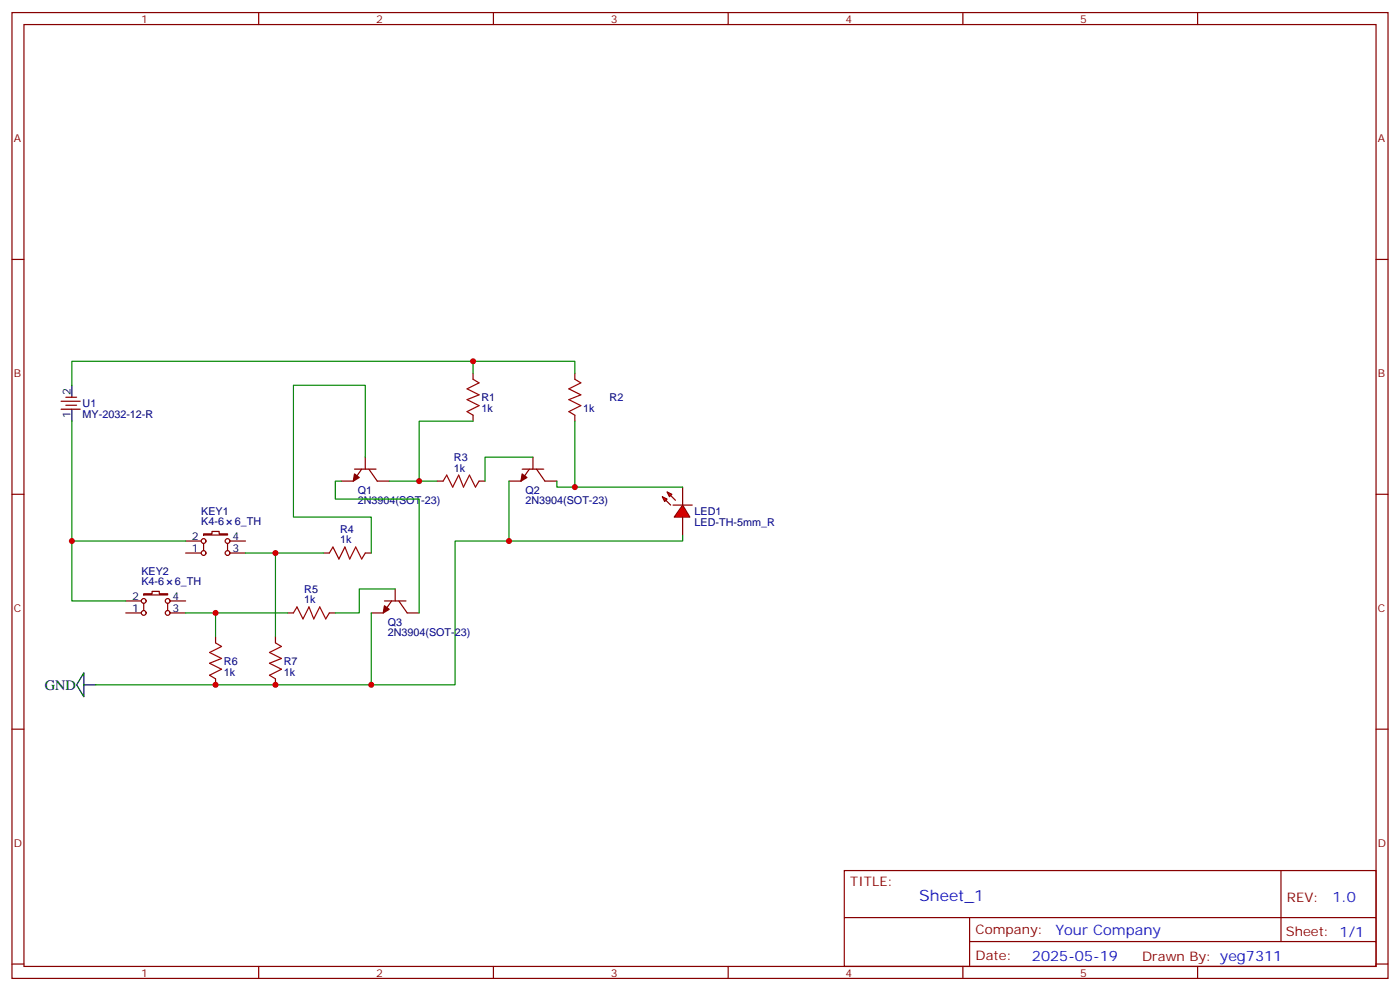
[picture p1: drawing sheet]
<svg xmlns="http://www.w3.org/2000/svg" width="412mm" height="292mm" viewBox="0 0 412 292" stroke-linecap="round" stroke-linejoin="round" font-family="sans-serif">
<g fill="none" stroke="#870000" stroke-width=".35">
<path d="M3.5 3.7h405.4v284.3h-405.4zM7.1 7.2h398.2v277.3h-398.2zM76.2 3.7v3.5M145.3 3.7v3.5M214.5 3.7v3.5M283.6 3.7v3.5M352.8 3.7v3.5M3.5 76.4h3.6M405.3 76.4h3.6M18 118.1h5.6M19.4 116.9h3.2M19.4 119.3h3.2"/>
<path d="M139.3 109.9v1.8M169.3 109.9v1.8M18 120.5h5.6M139.3 122.2v1.8M169.3 122.2v1.8M3.5 145.5h3.6M405.3 145.5h3.6M3.5 214.7h3.6M405.3 214.7h3.6M248.7 256.3h156.6v28.2h-156.6zM377.3 256.3v20.9M248.7 270.1h156.5"/>
<path d="M285.6 277.2h119.6M285.6 270.1v14.2M3.5 283.8h3.6M76.2 284.5v3.5M145.3 284.5v3.5M214.5 284.5v3.5M283.6 284.5v3.5M352.8 284.5v3.5M405.3 283.8h3.6"/>
</g>
<path d="M21.2 113.4v3.5M21.2 120.5v3.5" fill="none" stroke="#000" stroke-width=".35"/>
<path d="M139.3 111.7l1.8 1-3.5 1.8 3.5 1.7-3.5 1.5 3.5 1.7-3.5 1.8 1.7 1M169.3 111.7l1.8 1-3.5 1.8 3.5 1.7-3.5 1.5 3.5 1.7-3.5 1.8 1.7 1" fill="none" stroke="#a10000" stroke-width=".35"/>
<g fill="#f00" stroke="#870000" stroke-width=".35">
<path d="M201.1 148.7l2.1 3.5h-4.6z"/>
<path d="M198.3 148.7h5.6z"/>
</g>
<g fill="#870000" stroke="#870000" stroke-width=".35">
<path d="M196.1 147.3l1.5 1.4z"/>
<path d="M197.6 145.9l1.4 1.4z"/>
</g>
<g fill="#f00" stroke="#870000" stroke-width=".35">
<path d="M195.1 146.2l1.4 .7-.7 .7z"/>
<path d="M196.5 144.8l1.4 .7-.7 .7z"/>
</g>
<g fill="none" stroke="#870000" stroke-width=".35">
<path d="M104.4 138.1h6.4M106.5 138.1l-2.4 3.5h-3.6M107.6 134.6v3.5M108.7 138.1l2.4 3.5h3.6M153.8 138.1h6.4M155.9 138.1l-2.4 3.5h-3.6M157 134.6v3.5M158 138.1l2.5 3.5h3.5M54.7 159.3h4.6M60 157.2h2.4v-.7h2.2v.7h2.4v.3h-7zM60 160v2.1M67 160v2.1"/>
<path d="M67.7 159.3h4.6M128.8 141.6h1.7M141.1 141.6h1.8M201.1 143.4v5.3M201.1 152.2v5.3M37 176.9h4.6M42.3 174.8h2.5v-.7h2.1v.7h2.5v.4h-7.1zM42.3 177.6v2.1M49.4 177.6v2.1M50.1 176.9h4.6M54.7 162.8h4.6M67.7 162.8h4.6"/>
<path d="M95.2 162.8h1.8M107.6 162.8h1.8M113.2 176.9h6.4M115.4 176.9l-2.5 3.5h-3.5M116.4 173.4v3.5M117.5 176.9l2.4 3.5h3.6M37 180.4h4.6M50.1 180.4h4.6M63.5 187.5v1.8M63.5 199.8v1.8M81.1 187.5v1.8M81.1 199.8v1.8"/>
<path d="M84.7 180.4h1.7M97 180.4h1.8"/>
<circle cx="60" cy="159.3" r=".71"/>
<circle cx="67" cy="159.3" r=".71"/>
<circle cx="42.3" cy="176.9" r=".71"/>
<circle cx="49.4" cy="176.9" r=".71"/>
<circle cx="60" cy="162.8" r=".71"/>
<circle cx="67" cy="162.8" r=".71"/>
<circle cx="42.3" cy="180.4" r=".71"/>
<circle cx="49.4" cy="180.4" r=".71"/>
</g>
<path d="M130.5 141.6l1.1-1.7 1.7 3.5 1.8-3.5 1.4 3.5 1.8-3.5 1.8 3.5 1-1.8M97 162.8l1.1-1.8 1.7 3.6 1.8-3.6 1.4 3.6 1.8-3.6 1.7 3.6 1.1-1.8M63.5 189.3l1.8 1-3.6 1.8 3.6 1.8-3.6 1.4 3.6 1.7-3.6 1.8 1.8 1M81.1 189.3l1.8 1-3.5 1.8 3.5 1.8-3.5 1.4 3.5 1.7-3.5 1.8 1.7 1M86.4 180.4l1.1-1.7 1.8 3.5 1.7-3.5 1.4 3.5 1.8-3.5 1.8 3.5 1-1.8" fill="none" stroke="#a10000" stroke-width=".35"/>
<g fill="#870000" stroke="#870000" stroke-width=".35">
<path d="M104.4 139.5l1.4 1.1-1.7 1z"/>
<path d="M153.8 139.5l1.4 1.1-1.7 1z"/>
<path d="M113.2 178.3l1.5 1.1-1.8 1z"/>
</g>
<path d="M24.7 198.1v7l-2.1-3.5zM24.7 201.6h3.5" fill="none" stroke="#000" stroke-width=".35"/>
<g fill="none" stroke="#008700" stroke-width=".35">
<path d="M139.3 106.4v3.5M169.3 109.9v-3.5h-148.1v7M21.2 124v35.3h33.5M107.6 134.6v-21.2h-21.2v38.8h23v10.6M139.3 124h-15.8v17.6h5.3M157 134.6h-14.1v7M169.3 124v19.4M21.2 159.3v17.6h15.8M100.5 141.6h-1.7v5.3h24.7v33.5M114.7 141.6h8.8M149.9 159.3h-15.8v42.3h-105.9M149.9 141.6v17.7h51.2v-1.8"/>
<path d="M164 141.6v1.8h37.1M72.3 162.8h22.9M81.1 162.8v24.7M116.4 173.4h-10.6v7h-7M54.7 180.4h30M63.5 180.4v7.1M109.4 180.4v21.2"/>
</g>
<g fill="#c00">
<circle cx="139.3" cy="106.4" r=".88"/>
<circle cx="21.2" cy="159.3" r=".88"/>
<circle cx="169.3" cy="143.4" r=".88"/>
<circle cx="81.1" cy="162.8" r=".88"/>
<circle cx="63.5" cy="180.4" r=".88"/>
<circle cx="63.5" cy="201.6" r=".88"/>
<circle cx="123.5" cy="141.6" r=".88"/>
<circle cx="81.1" cy="201.6" r=".88"/>
<circle cx="149.9" cy="159.3" r=".88"/>
<circle cx="109.4" cy="201.6" r=".88"/>
</g>
<text font-size="4.6" fill="#00f" x="270.8" y="265.3">Sheet_1</text>
<text font-size="4.2" x="13.2" y="203">GND</text>
<g font-size="4.2" fill="#00f">
<text x="392.5" y="265.6">1.0</text>
<text x="310.9" y="275.1">Your Company</text>
<text x="304" y="282.9">2025-05-19</text>
</g>
<g font-size="3.9" fill="#800">
<text x="250.5" y="260.9">TITLE:</text>
<text x="379.1" y="265.6">REV:</text>
<text x="287.4" y="275.1">Company:</text>
<text x="378.7" y="275.7">Sheet: 1/1</text>
<text x="287.4" y="282.8">Date:</text>
<text x="336.4" y="282.8">Drawn By: yeg7311</text>
</g>
<g font-size="3.2" fill="#800">
<text x="41.6" y="6.7">1</text>
<text x="110.8" y="6.7">2</text>
<text x="179.9" y="6.7">3</text>
<text x="249.1" y="6.7">4</text>
<text x="318.2" y="6.7">5</text>
<text x="4.1" y="41.8">A</text>
<text x="405.9" y="41.8">A</text>
<text x="4.1" y="110.9">B</text>
<text x="405.9" y="110.9">B</text>
<text x="4.1" y="180.1">C</text>
<text x="405.9" y="180.1">C</text>
<text x="4.1" y="249.2">D</text>
<text x="405.9" y="249.2">D</text>
<text x="41.6" y="287.5">1</text>
<text x="110.8" y="287.5">2</text>
<text x="179.9" y="287.5">3</text>
<text x="249.1" y="287.5">4</text>
<text x="318.2" y="287.5">5</text>
</g>
<g font-size="3.2">
<text x="20.8" y="116.2" transform="rotate(-90 20.8 116.2)">2</text>
<text x="20.8" y="123.2" transform="rotate(-90 20.8 123.2)">1</text>
<text x="56.5" y="158.9">2</text>
<text x="68.4" y="158.9">4</text>
<text x="56.5" y="162.5">1</text>
<text x="68.4" y="162.5">3</text>
<text x="38.9" y="176.6">2</text>
<text x="50.8" y="176.6">4</text>
<text x="38.9" y="180.1">1</text>
<text x="50.8" y="180.1">3</text>
</g>
<g font-size="3.2" fill="#000080">
<text x="24.3" y="119.8">U1</text>
<text x="141.8" y="118.1">R1</text>
<text x="179.6" y="118.1">R2</text>
<text x="24.3" y="123.1">MY-2032-12-R</text>
<text x="141.8" y="121.3">1k</text>
<text x="171.8" y="121.3">1k</text>
<text x="133.7" y="135.7">R3</text>
<text x="133.7" y="138.8">1k</text>
<text x="105.4" y="148.5">2N3904(SOT-23)</text>
<text x="105.4" y="145.3">Q1</text>
<text x="154.8" y="148.5">2N3904(SOT-23)</text>
<text x="154.8" y="145.3">Q2</text>
<text x="59.3" y="154.7">K4-6</text>
<text x="59.3" y="151.5">KEY1</text>
<text x="69.2" y="154.7">6_TH</text>
<text x="204.6" y="154.8">LED-TH-5mm_R</text>
<text x="204.6" y="151.6">LED1</text>
<text x="100.2" y="160">1k</text>
<text x="100.2" y="156.9">R4</text>
<text x="41.7" y="172.3">K4-6</text>
<text x="41.7" y="169.2">KEY2</text>
<text x="51.5" y="172.3">6_TH</text>
<text x="89.6" y="177.6">1k</text>
<text x="89.6" y="174.5">R5</text>
<text x="114.2" y="184.1">Q3</text>
<text x="114.2" y="187.3">2N3904(SOT-23)</text>
<text x="66" y="195.7">R6</text>
<text x="83.6" y="195.7">R7</text>
<text x="66" y="198.9">1k</text>
<text x="83.6" y="198.9">1k</text>
</g>
</svg>
